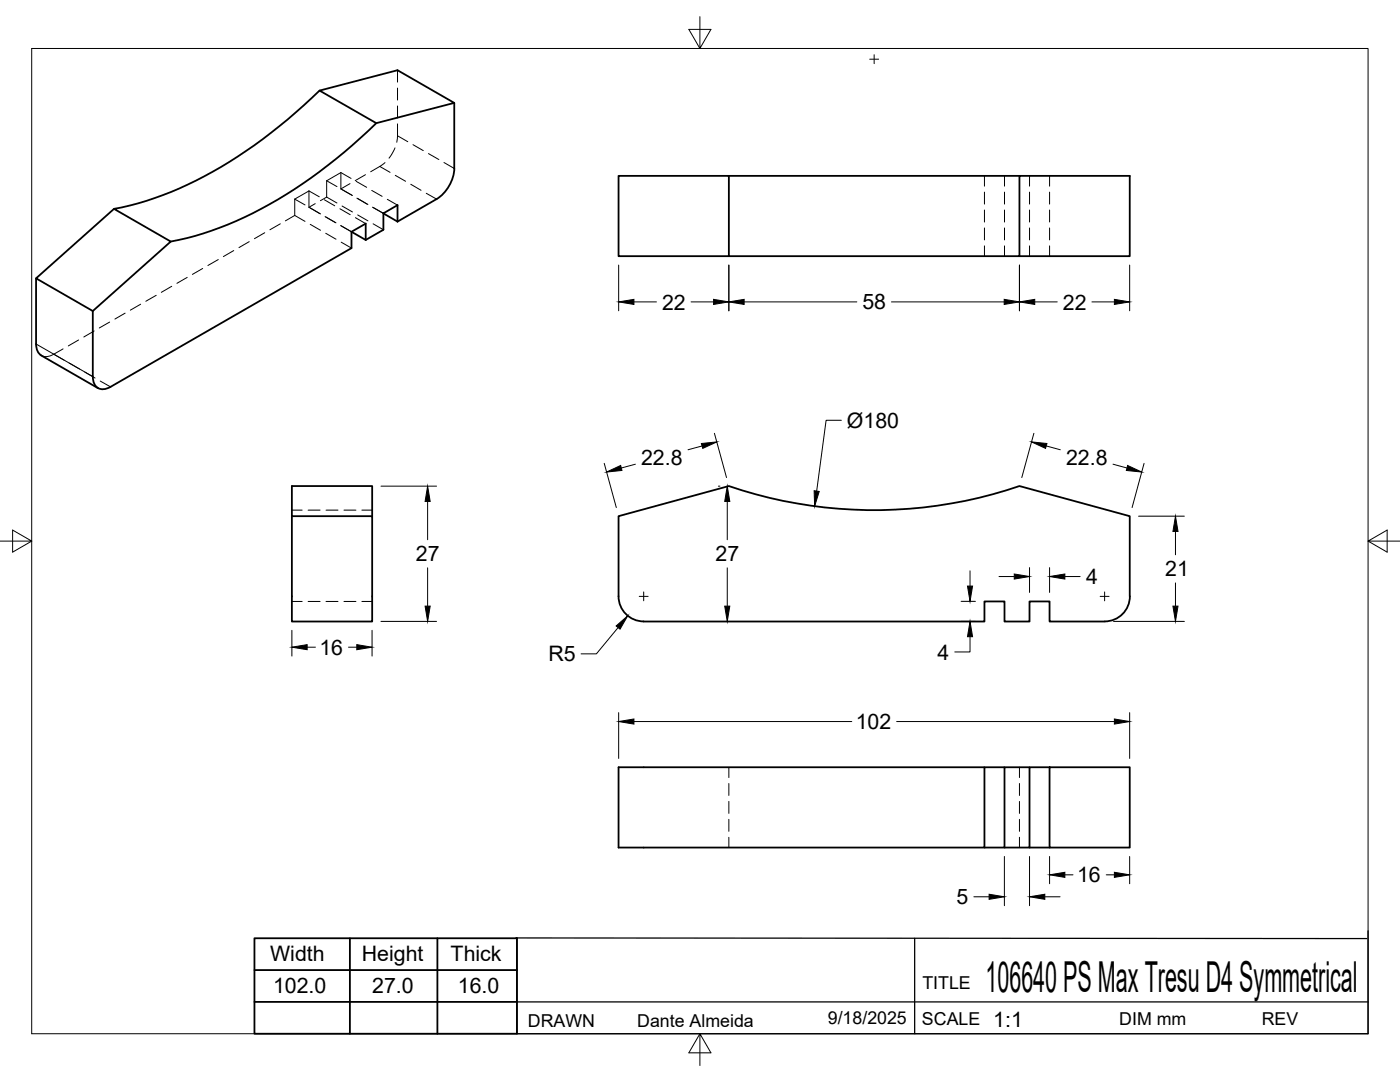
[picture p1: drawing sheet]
<svg xmlns="http://www.w3.org/2000/svg" width="279mm" height="216mm" viewBox="0 0 279 216" stroke-linecap="round" stroke-linejoin="round" font-family="sans-serif">
<!-- layer: Visible -->
<g fill="none" stroke="#000" stroke-width=".36">
<path d="M63.8 18.1a96.4 96.4 0 0 1-29.7 20.2l-6.5 2.3-4.8 1.1 11.3 6.5-15.6 13.9M75.1 24.6l15.6-4.1-11.4-6.5-15.5 4.1 11.3 6.5a95.8 95.8 0 0 1-29.7 20.2l-6.5 2.3-4.8 1.1M90.7 20.5v13.1M90.7 33.6a7.8 7.8 0 0 1-3.6 6.1l-7.8 4.5M123.4 35.1h22.1v16h-22.1zM145.5 35.1h58M7.2 55.5v13.1M22.8 41.7l-15.6 13.8 11.3 6.6v13a2.16 2.16 0 0 0 1.1 2.3 2.16 2.16 0 0 0 2.5-.2l48-27.7v-3.3M70.1 46.2l2.9 1.7M70.1 46.2l2.9-1.6v3.3M76.5 42.6l2.8 1.6M79.3 44.2v-3.3l-2.8 1.7v3.2l-3.5 2.1"/>
<path d="M145.5 51.1h58v-16h22v16h-22M7.2 68.6a2.6 2.6 0 0 0 1 2.3M8.2 70.9l11.4 6.5M58.3 103v21h16v-21h-16v-6h16v6M128.4 124h68.1v-4h4v4h5v-4h4v4h11M128.4 124a5 5 0 0 1-5-5v-16l22.1-6a89.7 89.7 0 0 0 58 0l22 6v16a5 5 0 0 1-5 5M196.5 153.1h-73.1v16h73.1v-16h4M205.5 153.1h-5v16h-4M209.5 153.1h16v16h-16zM209.5 153.1h-4v16h-5M205.5 169.1h4"/>
</g>
<!-- layer: Visible Narrow -->
<path d="M7.2 68.6l11.3 6.5" fill="none" stroke="#000" stroke-width=".2"/>
<!-- layer: Hidden -->
<g fill="none" stroke="#000" stroke-width=".2">
<path d="M79.3 14v2.4M79.3 17.6v2.4M58.8 39.7l2.1 1.2M58.8 39.7v3.3M61.7 38.1l-2.9 1.6M61.7 38.1v3.3M61.7 38.1l2 1.2M64.7 39.9l2.1 1.2M65.2 36.1l2 1.1M65.2 36.1v3.2M65.2 39.3l2 1.2M65.2 39.3l-1.3 .7"/>
<path d="M68 37.7l2.3 1.3M68 34.4v3.3M68 34.4l2.1 1.2M68 34.4l-2.8 1.7M69.8 36.6l-1.8 1.1M71.1 36.2l2.1 1.2M71.2 39.5l2.1 1.2M71.4 39.6l2 1.2M72.9 34.9l-2 1.1M74.2 38l2.1 1.2M76.8 32.4l-2.8 1.9M77.3 39.8l2 1.1"/>
<path d="M78.8 29.5l-1.2 2.1M79.3 24.7l-.1 3.7M79.3 21.1v2.4M196.5 35.1v2M196.5 38.3v2.4M200.5 35.1v2M200.5 38.3v2.4M205.5 35.1v2M205.5 38.3v2.4M209.5 35.1v2M209.5 38.3v2.4M31.2 58.9l-2.1 1.2"/>
<path d="M34.3 57.1l-2.1 1.2M37.4 55.4l-2.1 1.1M40.4 53.6l-2 1.2M43.6 51.8l-2.1 1.2M46.7 50l-2.1 1.2M49.7 48.2l-2 1.2M52.8 46.4l-2 1.2M55.9 44.7l-2 1.1M58.8 43l2.1 1.2M58.8 43l-1.8 1.1M61.7 41.4l2.1 1.2M61.9 41.5l2.1 1.2"/>
<path d="M61.9 44.8l2.1 1.2M62.9 40.6l-1.2 .8M64.9 43.2l2.2 1.3M65 46.5l2.1 1.2M67.8 41.7l2.1 1.1M68 45l2.1 1.2-2-1.1M68.1 48.3l2 1.2M68.3 41.1l2 1.2M70.9 43.4l2.1 1.2M71.4 42.9l2 1.2M74.3 41.3l2.2 1.3M74.5 41.4l2 1.2"/>
<path d="M74.5 44.7l2 1.1M196.5 41.9v2.4M196.5 45.5v2.4M196.5 49.1v2M200.5 41.9v2.4M200.5 45.5v2.4M200.5 49.1v2M205.5 41.9v2.4M205.5 45.5v2.4M205.5 49.1v2M209.5 41.9v2.4M209.5 45.5v2.4"/>
<path d="M209.5 49.1v2M12.6 69.6l-2.7 1.4-1.1 .1-.6-.2M15.7 67.8l-2.1 1.2M18.8 66l-2.1 1.2M21.9 64.3l-2.1 1.1M25 62.5l-2.1 1.2M28.1 60.7l-2.1 1.2M58.3 101.8h2M61.5 101.8h2.4M65.1 101.8h2.4M68.6 101.8h2.4M72.2 101.8h2.1"/>
<path d="M58.3 120h2M61.5 120h2.4M65.1 120h2.4M68.6 120h2.4M72.2 120h2.1M145.5 153.1v2.1M145.5 156.3v2.4M145.5 159.9v2.4M203.5 153.1v2.1M203.5 156.3v2.4M203.5 159.9v2.4M145.5 163.5v2.4"/>
<path d="M145.5 167.1v2M203.5 163.5v2.4M203.5 167.1v2"/>
</g>
<!-- layer: Hidden Narrow -->
<path d="M75.8 33.2l2.1 1.2M78.9 35l2 1.2M79.3 27.1l2.1 1.2M82 36.8l2 1.2M82.4 28.9l2.1 1.2M85.1 38.6l2 1.1M85.5 30.6l2.1 1.2M88.6 32.4l2.1 1.2M10.7 70.7l2.1 1.2M13.8 72.5l2.1 1.1M16.9 74.2l2.1 1.2M20 76l2.1 1.2" fill="none" stroke="#000" stroke-width=".2"/>
<!-- layer: Border -->
<path d="M6.3 9.7h266.7v196.6h-266.7zM139.7 3.3v6.4l2.2-3.8h-4.4l2.2 3.8M0 108h6.3l-3.8-2.2v4.4l3.8-2.2M273 108l3.8 2.2v-4.4l-3.8 2.2h6.4M139.7 206.3l-2.2 3.8h4.4l-2.2-3.8v6.3" fill="none" stroke="#000" stroke-width=".2"/>
<!-- layer: Titleblock -->
<path d="M102.9 187.2l169.9 .1M103.2 199.9h169.8M182.5 187.2v19.1M273 185.7v20.6h-169.8v-19.1" fill="none" stroke="#000" stroke-width=".25"/>
<path d="M50.8 187.2h52.4v19.1h-52.4zM50.8 193.6h52.4M50.8 199.9h52.4M69.8 187.2v19.1M87.3 187.2v19.1" fill="none" stroke="#000" stroke-width=".36"/>
<!-- layer: Smart Centers -->
<path d="M173.6 11.8h1.7M174.5 10.9v1.8M127.6 119h1.7M128.5 118.1v1.8M219.6 119h1.7M220.5 118.1v1.8" fill="none" stroke="#000" stroke-width=".2"/>
<!-- layer: FD_Dimensions -->
<g fill="none" stroke="#000" stroke-width=".2">
<path d="M123.5 52.9v9.1M145.5 52.9v9.1M203.5 52.9v9.1M225.4 52.9v9.1M126.5 60.2h4.5M137.9 60.2h4.5M148.5 60.2h22.5M177.9 60.2h22.5M206.5 60.2h4.5M217.9 60.2h4.5M76 97h11.1M120.6 92.5l2.4 8.8"/>
<path d="M126.8 92.6l-2.8 .8M140.1 89l-2.8 .7M142.6 86.5l2.4 8.8M143.4 97h.3M167.9 83.9h-3l-1.9 14.1M206.3 86.5l-2.4 8.8M208.8 89l2.8 .7M222.1 92.6l2.8 .8M228.3 92.5l-2.4 8.8M85.3 100.1v7.6M85.3 113.3v7.6M145.1 100.1v7.6"/>
<path d="M145.1 113.3v7.6M191.8 120h2.9M193.6 113.9v3M199.4 115h3M205.5 113.3v4.9M209.5 113.3v4.9M212.5 115h3.1M227.2 103h9.2M234.6 106v4.7M234.6 116.3v4.6M58.3 125.8v5.1M61.3 129.1h1.6"/>
<path d="M69.6 129.1h1.6M74.3 125.8v5.1M76 124h11.1M123.4 125.2l-4.4 5.3h-3M191.8 124h2.9M193.6 127v3.1h-3.1M222.2 124h14.2M123.5 142.2v9.1M126.5 144h43.5M178.9 144h43.5M225.4 142.2v9.1M194.4 178.9h3"/>
<path d="M200.4 170.9v9.8M205.5 170.9v9.8M208.5 178.9h3.1M209.5 170.9v5.4M212.5 174.6h1.6M220.8 174.6h1.6M225.4 170.9v5.4"/>
</g>
<g fill="#000" stroke="#000" stroke-width=".2">
<path d="M123.5 60.2l3-.5v1zM142.4 59.7l3.1 .5-3.1 .5zM145.5 60.2l3-.5v1zM200.4 59.7l3.1 .5-3.1 .5zM203.5 60.2l3-.5v1zM222.4 59.7l3 .5-3 .5zM121.1 94.2l2.8-1.3 .2 1zM140 88.5l3.1-.3-2.8 1.3zM162.5 97.9l1 .2-.9 2.9zM205.9 88.2l3 .3-.2 1zM225 92.9l2.9 1.3-3.1-.3zM85.3 97l.6 3.1h-1.1z"/>
<path d="M145.1 97l.5 3.1h-1zM193.1 116.9h1l-.5 3.1zM202.4 114.5l3.1 .5-3.1 .5zM209.5 115l3-.5v1zM234.6 103l.5 3h-1zM58.3 129.1l3-.5v1zM71.2 128.6l3.1 .5-3.1 .5zM84.8 120.9h1.1l-.6 3.1zM123 124.9l2.3-2-1.6 2.6zM144.6 120.9h1l-.5 3.1zM193.6 124l.5 3h-1zM234.1 120.9h1l-.5 3.1z"/>
<path d="M123.5 144l3-.5v1zM222.4 143.5l3 .5-3 .5zM197.4 178.4l3 .5-3 .6zM205.5 178.9l3-.5v1.1zM209.5 174.6l3-.5v1zM222.4 174.1l3 .5-3 .5z"/>
</g>
<text font-size="8.5" x="196.7" y="198">106640 PS Max Tresu D4 Symmetrical</text>
<g font-size="4.3">
<text x="132.1" y="61.8">22</text>
<text x="172.1" y="61.7">58</text>
<text x="212.1" y="61.8">22</text>
<text x="169" y="85.3">Ø180</text>
<text x="128" y="92.7">22.8</text>
<text x="212.7" y="92.7">22.8</text>
<text x="83" y="112">27</text>
<text x="142.8" y="112">27</text>
<text x="216.8" y="116.6">4</text>
<text x="232.6" y="115">21</text>
<text x="63.8" y="130.6">16</text>
<text x="109.4" y="132">R5</text>
<text x="187.1" y="131.6">4</text>
<text x="170.8" y="145.5">102</text>
<text x="214.9" y="176.1">16</text>
<text x="190.9" y="180.4">5</text>
<text x="53.9" y="191.9">Width</text>
<text x="72.2" y="191.9">Height</text>
<text x="89.9" y="191.9">Thick</text>
<text x="54.5" y="198.2">102.0</text>
<text x="74.3" y="198.1">27.0</text>
<text x="91.4" y="198.2">16.0</text>
<text x="198.2" y="204.9">1:1</text>
</g>
<g font-size="3.5">
<text x="184.1" y="197.3">TITLE</text>
<text x="105.3" y="204.9">DRAWN</text>
<text x="127.2" y="205">Dante Almeida</text>
<text x="165.2" y="204.4">9/18/2025</text>
<text x="184" y="204.5">SCALE</text>
<text x="223.4" y="204.6">DIM mm</text>
<text x="251.8" y="204.6">REV</text>
</g>
</svg>
